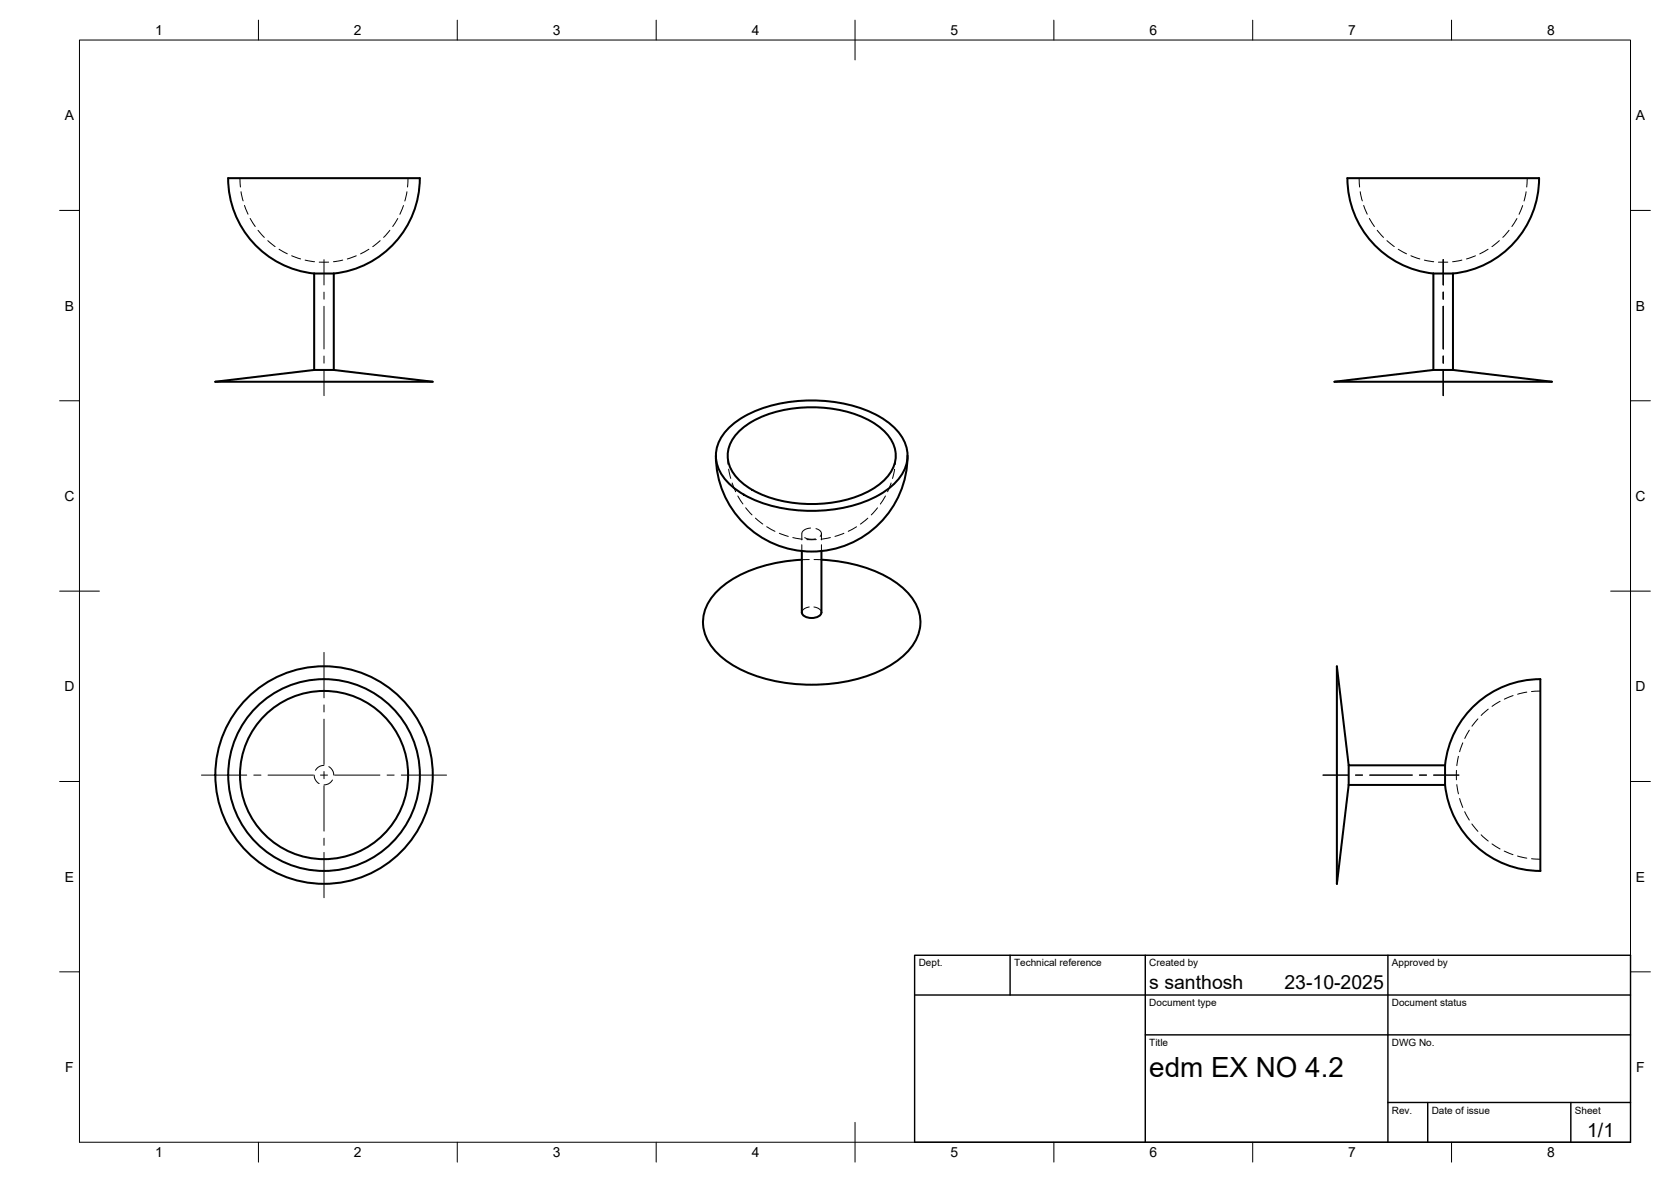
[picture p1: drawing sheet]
<svg xmlns="http://www.w3.org/2000/svg" width="420mm" height="297mm" viewBox="0 0 420 297" stroke-linecap="round" stroke-linejoin="round" font-family="sans-serif">
<!-- layer: Visible -->
<g fill="none" stroke="#000" stroke-width=".51">
<path d="M338.8 44.8h48.1a24 24 0 0 1-21.5 23.9M338.8 44.8a24.1 24.1 0 0 0 21.6 23.9M79 68.7v24.3l-24.9 2.9h54.7l-24.9-2.9M79 68.7h4.9M79 68.7a24 24 0 0 1-21.6-23.9h48.1a24 24 0 0 1-21.6 23.9M83.9 68.7v24.3M365.3 68.7h-4.9v24.3l-24.9 2.9h54.7l-24.9-2.9M365.3 68.7v24.3M79 93h4.9M360.4 93h4.9M180 114.5a24.1 24.1 0 0 0 24.1 24.1 24.1 24.1 0 0 0 24.1-24.1M183 107.8a28.2 28.2 0 0 1 18.2-7.1 34.8 34.8 0 0 1 21.5 5 10.8 10.8 0 0 1 5.5 9.4 12.3 12.3 0 0 1-7.1 9.2 37.7 37.7 0 0 1-34 0 12.3 12.3 0 0 1-7.1-9.2 9.5 9.5 0 0 1 3-7.3z"/>
<path d="M185.4 108.9a24.2 24.2 0 0 1 15.1-6.4 30.9 30.9 0 0 1 20 4.3 9.1 9.1 0 0 1 4.6 8.9 12.1 12.1 0 0 1-7.5 8.2 33.5 33.5 0 0 1-28.4-.8 11.5 11.5 0 0 1-6.1-7.4 8 8 0 0 1 2.3-6.8zM201.6 138.5v15.4a2.18 2.18 0 0 0 2.5 1.4 2.18 2.18 0 0 0 2.4-1.4v-15.4M201.6 140.7a35.1 35.1 0 0 0-20.1 6.7 11.2 11.2 0 0 0-4.5 11 14.8 14.8 0 0 0 7.4 8.9 42.6 42.6 0 0 0 30.5 3.5 24.7 24.7 0 0 0 14.7-8.7 10.1 10.1 0 0 0-1.8-13.6 30.3 30.3 0 0 0-16.8-7.4l-4.4-.4M387.3 170.7v48.2M387.3 170.7a24.1 24.1 0 0 0-24 21.6M339.1 197.3l-3 24.8v-54.6l3 24.8h24.2v5M339.1 192.3v5M339.1 197.3h24.2M363.3 197.2a24.1 24.1 0 0 0 24 21.7"/>
<circle cx="81.5" cy="194.8" r="21.1"/>
<circle cx="81.5" cy="194.8" r="24.1"/>
<circle cx="81.5" cy="194.8" r="27.3"/>
</g>
<!-- layer: Hidden -->
<g fill="none" stroke="#000" stroke-width=".25">
<path d="M60.3 44.8l.2 2.2M60.6 48.2l.5 2.3M61.5 51.6l.9 2.2M62.9 54.9l1.3 2M64.9 57.9l1.6 1.8M98 57.9l-1.5 1.8M100 54.9l-1.3 2M101.5 51.7l-1 2.2M102.3 48.2l-.5 2.3M102.6 44.8l-.1 2.2M341.7 44.8l.2 2.2M342 48.2l.5 2.3"/>
<path d="M342.9 51.6l.9 2.2M344.3 54.9l1.3 2M346.3 57.9l1.6 1.8M379.4 57.9l-1.5 1.8M381.4 54.9l-1.2 2M382.9 51.7l-.9 2.2M383.7 48.2l-.5 2.3M384 44.8l-.1 2.2M67.3 60.5l1.9 1.5M70.2 62.6l2 1.2M73.3 64.3l2.3 .8M76.7 65.4l2.4 .4"/>
<path d="M80.3 65.9h2.3M86.2 65.4l-2.4 .4M89.6 64.3l-2.3 .8M92.8 62.6l-2.1 1.2M95.6 60.5l-1.9 1.5M348.7 60.5l1.9 1.5M351.6 62.6l2.1 1.2M354.8 64.3l2.2 .8M358.1 65.4l2.4 .4M361.7 65.9h2.3M367.6 65.4l-2.3 .4M371 64.3l-2.3 .8"/>
<path d="M374.2 62.6l-2.1 1.2M377 60.5l-1.9 1.5M182.9 114.5l.2 2.2M183.2 117.9l.5 2.3M224.9 117.9l-.5 2.3M225.2 114.5l-.1 2.2M184.1 121.4l.9 2.2M185.5 124.6l1.3 2M187.5 127.6l1.6 1.8M189.9 130.2l1.9 1.5M192.8 132.4l2.1 1.1M196 134l2.2 .8"/>
<path d="M199.3 135.1l2.4 .4M201.6 134.1v1.6M201.6 136.9v1.6M202.3 135.1l1.2 .4 1.5-.1M202.9 135.6h2.4M203.8 132.7a2.18 2.18 0 0 0-2.2 1.3M205.2 132.8a1.23 1.23 0 0 1 1.1 .7 1.23 1.23 0 0 1-.1 1.3M206.5 134.1v1.6M206.5 136.9v1.6M208.8 135.1l-2.3 .4M212.2 134l-2.2 .8M215.4 132.4l-2.1 1.1"/>
<path d="M218.2 130.2l-1.9 1.5M220.6 127.6l-1.5 1.8M222.6 124.6l-1.2 2.1M224.1 121.4l-.9 2.2M203.5 140.6l-1.9 .1M203.5 152.5a1.97 1.97 0 0 0-1.9 1.4M204.7 152.5a1.96 1.96 0 0 1 1.8 1.4M204.7 140.6l1.8 .1M374.2 178.2l-1.8 1.6M377.2 176.2l-2 1.3M380.4 174.8l-2.2 .9M383.9 173.9l-2.3 .6"/>
<path d="M387.3 173.7l-2.2 .1M79 194.8l.4 1.3 .8 .8M81.4 192.3l-1 .3-1.1 1M82.7 192.7l.8 .8 .4 1.3M83.6 196l-1.1 1-1 .2M366.2 193.6v2.4M366.3 197.2l.4 2.3M366.7 190.1l-.4 2.3M367.8 186.7l-.8 2.2M369.4 183.5l-1.1 2.1M371.6 180.7l-1.5 1.8M367 200.7l.8 2.2"/>
<path d="M368.3 204l1.1 2.1M370.1 207.1l1.5 1.8M372.4 209.8l1.8 1.6M375.2 212.1l2 1.2M378.2 213.9l2.2 .9M381.6 215.1l2.3 .6M385.1 215.8l2.2 .1"/>
</g>
<!-- layer: BORDER -->
<g fill="none" stroke="#000" stroke-width=".25">
<path d="M20 10.1h390v276.9h-390zM65 5.1v5M115 5.1v5M165 5.1v5M215 5.1v10M265 5.1v5M315 5.1v5M365 5.1v5M15 52.9h5M410 52.9h5M15 100.7h5M410 100.7h5"/>
<path d="M15 148.6h10M405 148.6h10M15 196.4h5M410 196.4h5M15 244.2h5M410 244.2h5M65 287v5M115 287v5M165 287v5M215 282.1v9.9M265 287v5M315 287v5"/>
<path d="M365 287v5"/>
</g>
<!-- layer: TITLEBLOCK -->
<path d="M230 240.1h180v46.9h-180zM230 250h180M254 240.1v9.9M288 240.1v46.9M349 240.1v46.9M288 260.1h122M349 277.1h61M359 277.1v9.9M395 277.1v9.9" fill="none" stroke="#000" stroke-width=".36"/>
<!-- layer: Smart Centers -->
<g fill="none" stroke="#000" stroke-width=".25">
<path d="M81.5 65.2v6.4M81.5 73.4v1.8M81.5 77v10.7M362.9 65.2v6.4M362.9 73.4v1.8M362.9 77v10.7M81.5 89.5v1.8M81.5 93.1v6.3M362.9 89.5v1.8M362.9 93.1v6.3M81.5 164v11.4M81.5 177.2v1.7"/>
<path d="M50.7 194.8h11.3M63.8 194.8h1.8M67.4 194.8h11.4M80.6 194.8h1.8M81.5 180.7v11.4M81.5 193.9v1.8M81.5 197.5v11.4M84.1 194.8h11.4M97.3 194.8h1.8M100.9 194.8h11.4M332.7 194.8h6.3M340.8 194.8h1.8"/>
<path d="M344.4 194.8h10.7M356.9 194.8h1.8M360.5 194.8h6.3M81.5 210.6v1.8M81.5 214.2v11.4"/>
</g>
<text font-size="7" x="289" y="270.6">edm EX NO 4.2</text>
<g font-size="4.9">
<text x="289" y="248.5">s santhosh</text>
<text x="323" y="248.5">23-10-2025</text>
<text x="399.1" y="285.7">1/1</text>
</g>
<g font-size="3.5">
<text x="39" y="8.8">1</text>
<text x="89" y="8.8">2</text>
<text x="139" y="8.8">3</text>
<text x="189" y="8.8">4</text>
<text x="239" y="8.8">5</text>
<text x="289" y="8.8">6</text>
<text x="339" y="8.8">7</text>
<text x="389" y="8.8">8</text>
<text x="16.3" y="30.2">A</text>
<text x="411.3" y="30.2">A</text>
<text x="16.3" y="78">B</text>
<text x="411.3" y="78">B</text>
<text x="16.2" y="125.9">C</text>
<text x="411.2" y="125.9">C</text>
<text x="16.2" y="173.7">D</text>
<text x="411.2" y="173.7">D</text>
<text x="16.3" y="221.6">E</text>
<text x="411.3" y="221.6">E</text>
<text x="16.4" y="269.4">F</text>
<text x="411.4" y="269.4">F</text>
<text x="39" y="290.8">1</text>
<text x="89" y="290.8">2</text>
<text x="139" y="290.8">3</text>
<text x="189" y="290.8">4</text>
<text x="239" y="290.8">5</text>
<text x="289" y="290.8">6</text>
<text x="339" y="290.8">7</text>
<text x="389" y="290.8">8</text>
</g>
<g font-size="2.5">
<text x="231" y="242.9">Dept.</text>
<text x="255" y="242.9">Technical reference</text>
<text x="289" y="242.9">Created by</text>
<text x="350" y="242.9">Approved by</text>
<text x="289" y="252.8">Document type</text>
<text x="350" y="252.8">Document status</text>
<text x="289" y="262.9">Title</text>
<text x="350" y="262.9">DWG No.</text>
<text x="350" y="279.9">Rev.</text>
<text x="360" y="279.9">Date of issue</text>
<text x="396" y="279.9">Sheet</text>
</g>
</svg>
